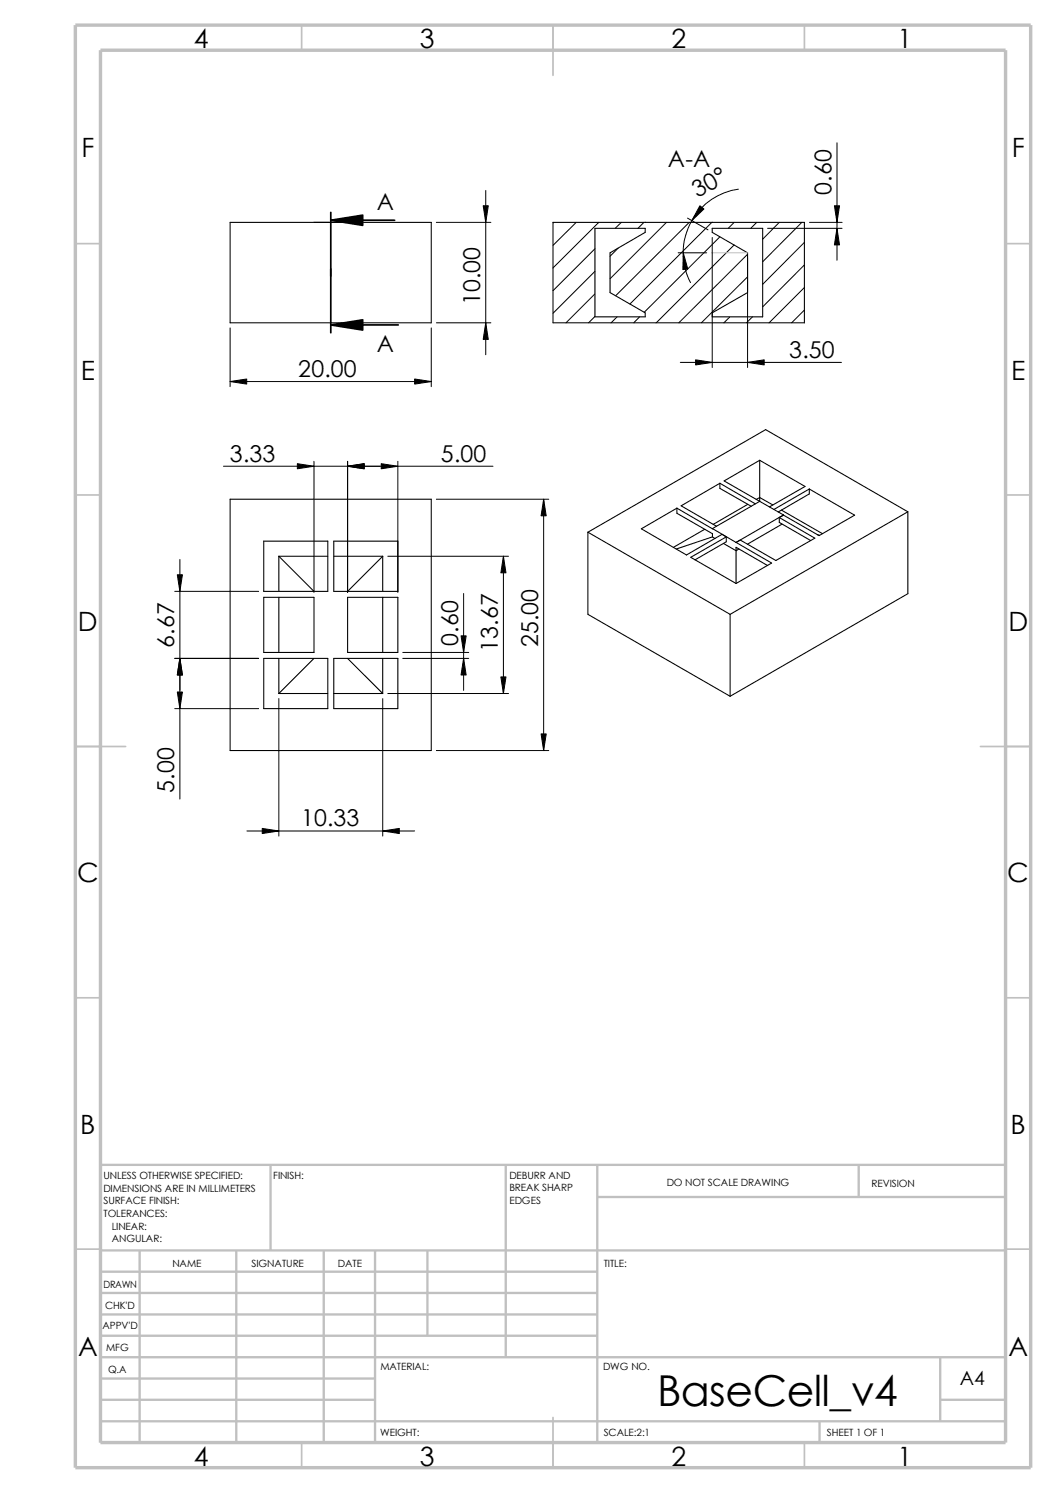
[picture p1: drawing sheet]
<svg xmlns="http://www.w3.org/2000/svg" width="210mm" height="297mm" viewBox="0 0 210 297" stroke-linecap="round" stroke-linejoin="round" font-family="sans-serif">
<g fill="none" stroke="#c0c0c0" stroke-width=".34">
<path d="M60 5v5M110 5v10M160 5v5M15 48.5h5M200 48.5h5M15 98.5h5M200 98.5h5M15 148.5h10M195 148.5h10M15 198.5h5M200 198.5h5M15 248.5h5"/>
<path d="M200 248.5h5M60 287v5M110 282v10M160 287v5"/>
</g>
<g fill="none" stroke="#c0c0c0" stroke-width=".47">
<path d="M53.8 231.7v17.1M100.6 231.7v38.3M118.8 238.1h81.2M118.8 231.7v55.3M170.8 231.7v6.4M200 231.7h-180v55.3M20 248.8h180M20 257.2h98.8M20 253h98.8M27.8 248.8v38.2M47 248.8v38.2M64.4 248.8v38.2"/>
<path d="M74.6 248.8v38.2M85 248.8v16.9M20 278.5h54.6M20 270h180M20 274.2h54.6M20 265.7h98.8M20 261.5h98.8M187 278.5h13M187 270v12.7M20 282.7h180M163 282.7v4.3"/>
</g>
<path d="M15 5h190v287h-190zM20 10h180v277h-180z" fill="none" stroke="#c0c0c0" stroke-width=".68" stroke-linecap="butt"/>
<g fill="none" stroke="#000" stroke-width=".21">
<path d="M45.8 44.2h40v20h-40zM110 44.2h50v20h-50zM118.3 45.4h10v.8l-7 4.1v7.9l7 4v.8h-10zM141.6 45.4h10.1v17.6h-10.1v-.8l7.1-4v-7.9l-7.1-4.1zM45.8 99.3h40v50h-40zM143.2 96.1l-7.7 4.5 7 4.1M143.2 96.1l7 4.1M143.2 96.1v1.1l6.2 3.5M150.4 99.4l.7-.4 2.6 1.5M151.1 91.6l9 5.2-7.1 4M151.1 91.6l-7.1 4.1 11.8 6.7M151.1 91.6v8.1l-9.4 5.5"/>
<path d="M161 97.3l9 5.2-7.1 4.1-7.1-4.1M161 97.3l-7.1 4M161 97.3v1l-6.2 3.6M52.5 107.7h12.7v9.9h-12.7zM52.5 118.8h9.9v11h-9.9zM55.5 110.7v6.9M55.5 118.8v11M55.5 110.7l6.9 6.9M55.5 110.7h9.7M66.4 107.7h12.7v9.9h-12.7zM66.4 110.7h9.7M69.1 118.8h10v11h-10z"/>
<path d="M76.1 110.7v6.9M76.1 118.8v11M76.1 110.7l-7 6.9M116.9 105.9v16.3l28.3 16.3M116.9 105.9l28.3 16.3M134.6 101.1l7.1 4.1M134.6 101.1l-7 4.1 8.9 5.2 7.1-4.1 .8 .5M134.6 101.1v1l7.1 4.1v.6M140.2 105.3l-6.3 3.6M141.7 105.2l11.8 6.8-7.1 4.1M141.7 106.8l.5 .3M141.7 106.8l-7.2 2.4"/>
<path d="M143.9 108.1l2.5 1.5 .5-.4M144.4 106.8l-7 4.1 9 5.2M144.4 106.8v1l-6.2 3.6M146.4 107.9h.1M148.7 100.3l-6.8 4M152.6 112.5l-6.2-3.6v7.2M155 103l7.1 4.1-7.8 4.4-7.1-4.1-.8 .5M155 103v.9l6.2 3.6M155.4 101.5l8.2 4.7M155.5 104.3l-6.8 3.9M155.8 102.5l-.8 .5M155.8 102.4l-9.4 5.5"/>
<path d="M155.8 102.4v.1M162.5 106.3l.5 .2M180.6 101.8l-28.3-16.3-35.4 20.4M180.6 101.8l-35.4 20.4M180.6 101.8v16.3l-35.4 20.4M52.5 131h12.7v10h-12.7zM55.5 131v7M55.5 138h9.7M62.4 131l-6.9 7M66.4 131h12.7v10h-12.7zM66.4 138h9.7M69.1 131l7 7"/>
<path d="M76.1 131v7M145.2 122.2v16.3"/>
</g>
<g fill="none" stroke="#000" stroke-width=".2">
<path d="M96.6 37.9v32.7M146.9 37.6a12.8 12.8 0 0 0-9.6 18.6M166.5 28.4v23.4M86.8 44.2h10.8M110.1 44.2l-.1 .1M114.6 44.2l-4.6 4.6M118.3 49.5l-8.3 8.3M118.3 54l-8.3 8.3M118.3 58.5l-5.7 5.7M119.1 44.2l-9.1 9.1M122.9 49.4l-1.6 1.6M123.6 44.2l-1.3 1.2"/>
<path d="M128.1 44.2l-1.2 1.2M132.5 44.2l-11.2 11.3M134.9 50.3h5.6M136.7 43.4l4.1 2.3M137.1 44.2l-14.7 14.6M141.6 44.2l-16.3 16.3M141.6 47.2v25.9M143.2 47.1l-15.1 15M146 44.2l-1.2 1.2M146 48.7l-15.5 15.5M148.7 50.6l-13.7 13.6M148.7 55.1l-9.2 9.1"/>
<path d="M148.7 51.3v21.8M150.5 44.2l-1.2 1.2M152.7 45.4h14.8M155 44.2l-3.3 3.4M159.5 44.2l-7.8 7.9M160 48.2l-8.3 8.4M160 52.7l-8.3 8.3M160 57.2l-7 7M161 44.2h6.5M45.8 65.2v11.7M45.8 75.9h40M85.8 65.2v11.7"/>
<path d="M86.8 64.2h10.8M118.3 62.9l-1.2 1.3M122.7 63l-1.2 1.2M127.2 63l-1.2 1.2M135.3 72.1h32M145.2 63l-1.2 1.2M149.6 63l-1.1 1.2M160 61.7l-2.6 2.5M44.4 92.8h53.6M62.4 91.8v26.1M69.1 91.8v26.1M79.1 91.8v26.1"/>
<path d="M86.8 99.3h22.3M108.1 99.3v50M34.8 117.6h16.6M35.8 111.3v47.7M77.1 110.7h24M92.2 118.1v19.2M100.1 110.7v27.3M34.8 131h16.6M55.5 139v27.3M76.1 139v27.3M77.1 138h24M80.1 129.8h13.1"/>
<path d="M80.1 131h13.1M34.8 141h16.6M86.8 149.3h22.3M49.1 165.3h33.4"/>
</g>
<path d="M141.5 50.3h7.2" fill="none" stroke="#c0c0c0" stroke-width=".2"/>
<g fill="#000" stroke="#000" stroke-width=".2">
<path d="M96.1 40.9h1l-.5 3.3zM135.9 50.3l.9 3.2-1 .1zM139.2 40.9l.8 .7-2.4 2.3zM166.5 45.4l.5 3.3h-1.1zM165.9 40.9h1.1l-.5 3.3zM45.8 75.9l3.3-.5v1zM82.5 75.4l3.3 .5-3.3 .5zM96.6 64.2l.5 3.3h-1zM138.3 71.6l3.3 .5-3.3 .5zM148.7 72.1l3.3-.5v1zM59.1 92.2l3.3 .6-3.3 .5zM69.1 92.8l3.3-.6v1.1z"/>
<path d="M75.8 92.2l3.3 .6-3.3 .5zM108.1 99.3l.5 3.3h-1zM35.3 114.3h1l-.5 3.3zM100.1 110.7l.5 3.3h-1zM35.8 131l.5 3.3h-1zM91.7 126.5h1l-.5 3.3zM92.2 131l.5 3.3h-1zM99.6 134.7h1l-.5 3.3zM35.3 137.7h1l-.5 3.3zM107.6 146h1l-.5 3.3zM52.2 164.8l3.3 .5-3.3 .5zM76.1 165.3l3.3-.5v1z"/>
</g>
<path d="M65.8 43.8l6.3-1v2zM65.8 64.6l6.3-1v2.1z" fill="#000" stroke="#000" stroke-width=".34"/>
<path d="M65.8 43.8h12.7M65.8 42.2v24M65.8 64.6h13.4" fill="none" stroke="#000" stroke-width=".34"/>
<text font-size="8.5" x="130.7" y="279.7">BaseCell_v4</text>
<g font-size="5.3">
<text x="38.5" y="9.6">4</text>
<text x="83.5" y="9.6">3</text>
<text x="133.5" y="9.6">2</text>
<text x="178.5" y="9.6">1</text>
<text x="16.2" y="31.3">F</text>
<text x="201.2" y="31.3">F</text>
<text x="16" y="75.6">E</text>
<text x="201.1" y="75.6">E</text>
<text x="15.5" y="125.6">D</text>
<text x="200.6" y="125.6">D</text>
<text x="15.3" y="175.6">C</text>
<text x="200.3" y="175.6">C</text>
<text x="16" y="225.6">B</text>
<text x="201" y="225.6">B</text>
<text x="15.5" y="269.8">A</text>
<text x="200.5" y="269.8">A</text>
<text x="38.5" y="291.6">4</text>
<text x="83.5" y="291.6">3</text>
<text x="133.5" y="291.6">2</text>
<text x="178.5" y="291.6">1</text>
</g>
<g font-size="4.6">
<text x="132.8" y="33.3">A-A</text>
<text x="75" y="41.9">A</text>
<text x="138.7" y="39.4" transform="rotate(-29 138.7 39.4)">30°</text>
<text x="165.4" y="38.8" transform="rotate(-90 165.4 38.8)">0.60</text>
<text x="95.5" y="60.7" transform="rotate(-90 95.5 60.7)">10.00</text>
<text x="75" y="70.1">A</text>
<text x="157" y="71.2">3.50</text>
<text x="59.3" y="75">20.00</text>
<text x="45.7" y="91.8">3.33</text>
<text x="87.7" y="91.8">5.00</text>
<text x="34.7" y="128.8" transform="rotate(-90 34.7 128.8)">6.67</text>
<text x="91.1" y="128.4" transform="rotate(-90 91.1 128.4)">0.60</text>
<text x="99" y="129.7" transform="rotate(-90 99 129.7)">13.67</text>
<text x="107" y="128.8" transform="rotate(-90 107 128.8)">25.00</text>
<text x="34.7" y="157.7" transform="rotate(-90 34.7 157.7)">5.00</text>
<text x="59.9" y="164.4">10.33</text>
</g>
<text font-size="3.9" x="190.9" y="275.5">A4</text>
<g font-size="2">
<text x="20.6" y="234.6">UNLESS OTHERWISE SPECIFIED:</text>
<text x="20.6" y="237.1">DIMENSIONS ARE IN MILLIMETERS</text>
<text x="20.6" y="239.6">SURFACE FINISH:</text>
<text x="54.4" y="234.6">FINISH:</text>
<text x="101.3" y="239.5">EDGES</text>
<text x="101.3" y="234.5">DEBURR AND</text>
<text x="101.3" y="237">BREAK SHARP</text>
<text x="132.6" y="236">DO NOT SCALE DRAWING</text>
<text x="173.3" y="236.2">REVISION</text>
<text x="20.6" y="242.1">TOLERANCES:</text>
<text x="22.2" y="244.6">LINEAR:</text>
<text x="22.2" y="247.1">ANGULAR:</text>
<text x="50" y="252">SIGNATURE</text>
<text x="67.2" y="252">DATE</text>
<text x="120.1" y="252">TITLE:</text>
<text x="20.6" y="256.2">DRAWN</text>
<text x="34.3" y="252.1">NAME</text>
<text x="20.9" y="260.4">CHK'D</text>
<text x="20.4" y="264.5">APPV'D</text>
<text x="21.1" y="268.8">MFG</text>
<text x="21.5" y="273.1">Q.A</text>
<text x="75.6" y="272.5">MATERIAL:</text>
<text x="119.9" y="272.5">DWG NO.</text>
<text x="75.6" y="285.6">WEIGHT:</text>
<text x="120.1" y="285.6">SCALE:2:1</text>
<text x="164.5" y="285.6">SHEET 1 OF 1</text>
</g>
</svg>
